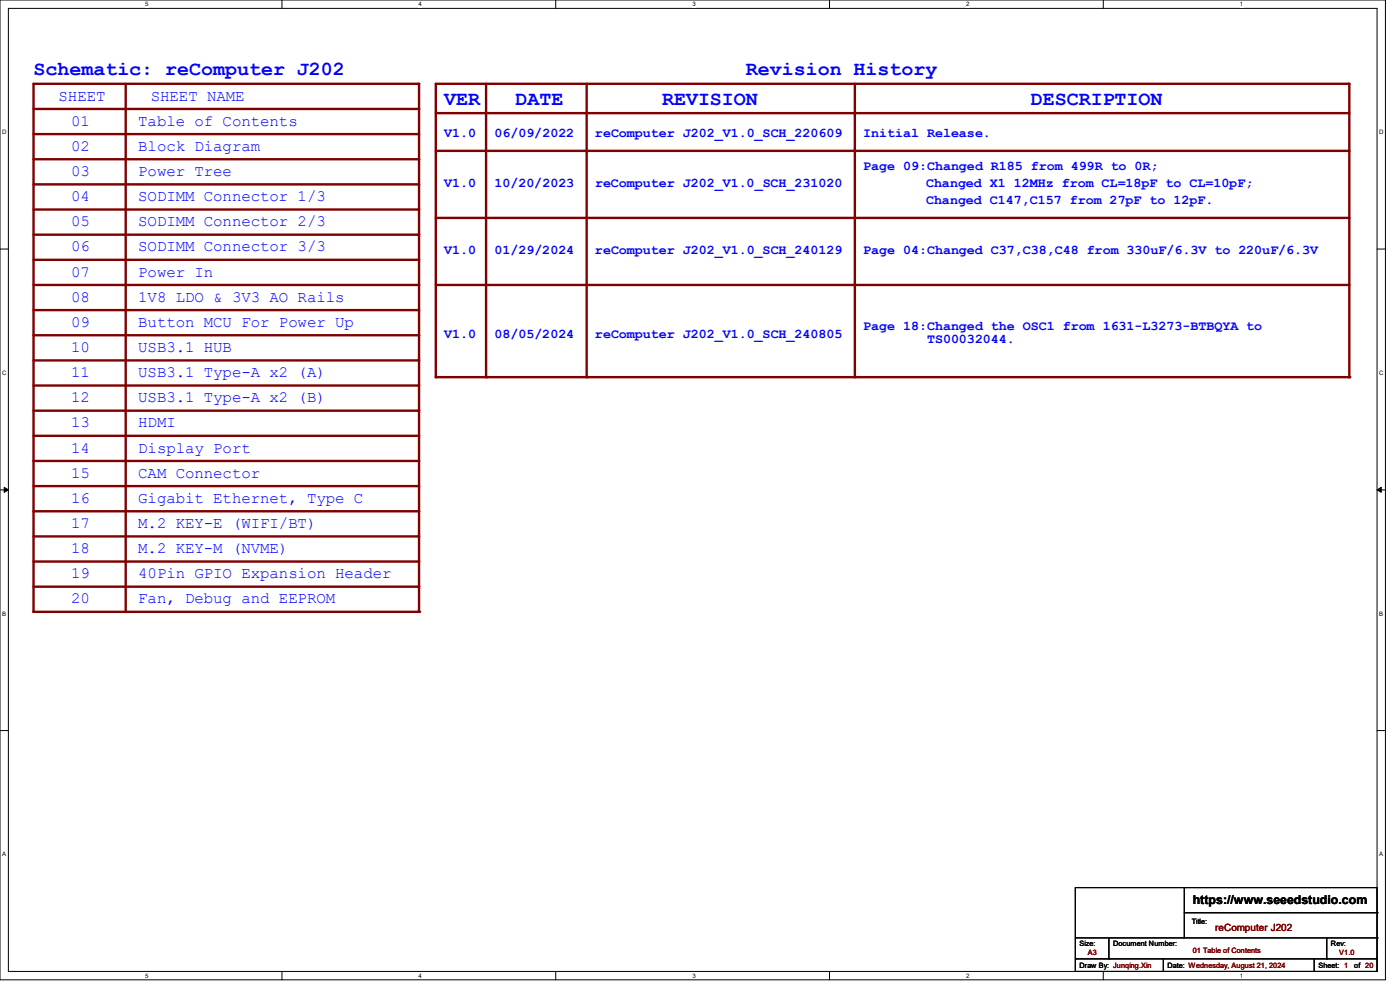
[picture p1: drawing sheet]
<svg xmlns="http://www.w3.org/2000/svg" width="297mm" height="210mm" viewBox="0 0 297 210" stroke-linecap="round" stroke-linejoin="round" font-family="sans-serif">
<path d="M0 0h293.9v207.9h-293.9zM1.8 1.8h290.3v204.3h-290.3z" fill="none" stroke="#000" stroke-width=".21"/>
<g fill="#fff">
<path d="M30.8 .2h.7v1.4h-.7z"/>
<path d="M30.8 206.2h.7v1.4h-.7z"/>
</g>
<path d="M59.8 0v1.8M59.8 206.1v1.8" fill="none" stroke="#000" stroke-width=".21"/>
<g fill="#fff">
<path d="M88.8 .2h.7v1.4h-.7z"/>
<path d="M88.8 206.2h.7v1.4h-.7z"/>
</g>
<path d="M117.9 0v1.8M117.9 206.1v1.8" fill="none" stroke="#000" stroke-width=".21"/>
<g fill="#fff">
<path d="M146.9 .2h.7v1.4h-.7z"/>
<path d="M146.9 206.2h.7v1.4h-.7z"/>
</g>
<path d="M176 0v1.8M176 206.1v1.8" fill="none" stroke="#000" stroke-width=".21"/>
<g fill="#fff">
<path d="M205 .2h.7v1.4h-.7z"/>
<path d="M205 206.2h.7v1.4h-.7z"/>
</g>
<path d="M234.1 0v1.8M234.1 206.1v1.8" fill="none" stroke="#000" stroke-width=".21"/>
<g fill="#fff">
<path d="M263.1 .2h.6v1.4h-.6z"/>
<path d="M263.1 206.2h.6v1.4h-.6z"/>
<path d="M.5 27.3h.9v1.4h-.9z"/>
<path d="M292.6 27.3h.9v1.4h-.9z"/>
<path d="M.5 78.4h.9v1.4h-.9z"/>
<path d="M292.6 78.4h.9v1.4h-.9z"/>
</g>
<path d="M0 52.8h1.8M292.1 52.8h1.8" fill="none" stroke="#000" stroke-width=".21"/>
<g fill="#fff">
<path d="M.5 129.5h.8v1.4h-.8z"/>
<path d="M292.6 129.5h.8v1.4h-.8z"/>
</g>
<path d="M0 103.9h1.8M292.1 103.9h1.8" fill="none" stroke="#000" stroke-width=".21"/>
<path d="M.9 103.4l.9 .5-.9 .5zM292.1 103.9l.9-.5v1z" fill="#000" stroke="#000" stroke-width=".21"/>
<g fill="#fff">
<path d="M.5 180.5h.8v1.4h-.8z"/>
<path d="M292.6 180.5h.8v1.4h-.8z"/>
</g>
<path d="M0 155h1.8M292.1 155h1.8" fill="none" stroke="#000" stroke-width=".21"/>
<path d="M7.1 17.8h81.6" fill="none" stroke="#800000" stroke-width=".51"/>
<circle cx="88.7" cy="17.8" r=".25" fill="#800000"/>
<path d="M7.1 23.1h81.6" fill="none" stroke="#800000" stroke-width=".51"/>
<circle cx="88.7" cy="23.1" r=".25" fill="#800000"/>
<path d="M7.1 28.4h81.6" fill="none" stroke="#800000" stroke-width=".51"/>
<circle cx="88.7" cy="28.4" r=".25" fill="#800000"/>
<path d="M7.1 33.8h81.6" fill="none" stroke="#800000" stroke-width=".51"/>
<circle cx="88.7" cy="33.8" r=".25" fill="#800000"/>
<path d="M7.1 39.1h81.6" fill="none" stroke="#800000" stroke-width=".51"/>
<circle cx="88.7" cy="39.1" r=".25" fill="#800000"/>
<path d="M7.1 44.4h81.6" fill="none" stroke="#800000" stroke-width=".51"/>
<circle cx="88.7" cy="44.4" r=".25" fill="#800000"/>
<path d="M7.1 49.8h81.6" fill="none" stroke="#800000" stroke-width=".51"/>
<circle cx="88.7" cy="49.8" r=".25" fill="#800000"/>
<path d="M7.1 17.8v112" fill="none" stroke="#800000" stroke-width=".51"/>
<circle cx="7.1" cy="129.8" r=".25" fill="#800000"/>
<path d="M26.7 17.8v112" fill="none" stroke="#800000" stroke-width=".51"/>
<circle cx="26.7" cy="129.8" r=".25" fill="#800000"/>
<path d="M7.1 55.1h81.6" fill="none" stroke="#800000" stroke-width=".51"/>
<circle cx="88.7" cy="55.1" r=".25" fill="#800000"/>
<path d="M7.1 60.5h81.6" fill="none" stroke="#800000" stroke-width=".51"/>
<circle cx="88.7" cy="60.5" r=".25" fill="#800000"/>
<path d="M7.1 65.8h81.6" fill="none" stroke="#800000" stroke-width=".51"/>
<circle cx="88.7" cy="65.8" r=".25" fill="#800000"/>
<path d="M7.1 71.1h81.6" fill="none" stroke="#800000" stroke-width=".51"/>
<circle cx="88.7" cy="71.1" r=".25" fill="#800000"/>
<path d="M7.1 76.5h81.6" fill="none" stroke="#800000" stroke-width=".51"/>
<circle cx="88.7" cy="76.5" r=".25" fill="#800000"/>
<path d="M7.1 81.8h81.6" fill="none" stroke="#800000" stroke-width=".51"/>
<circle cx="88.7" cy="81.8" r=".25" fill="#800000"/>
<path d="M7.1 87.1h81.6" fill="none" stroke="#800000" stroke-width=".51"/>
<circle cx="88.7" cy="87.1" r=".25" fill="#800000"/>
<path d="M7.1 92.5h81.6" fill="none" stroke="#800000" stroke-width=".51"/>
<circle cx="88.7" cy="92.5" r=".25" fill="#800000"/>
<path d="M7.1 97.8h81.6" fill="none" stroke="#800000" stroke-width=".51"/>
<circle cx="88.7" cy="97.8" r=".25" fill="#800000"/>
<path d="M7.1 103.1h81.6" fill="none" stroke="#800000" stroke-width=".51"/>
<circle cx="88.7" cy="103.1" r=".25" fill="#800000"/>
<path d="M88.9 17.8v112" fill="none" stroke="#800000" stroke-width=".51"/>
<circle cx="88.9" cy="129.8" r=".25" fill="#800000"/>
<path d="M7.1 108.5h81.6" fill="none" stroke="#800000" stroke-width=".51"/>
<circle cx="88.7" cy="108.5" r=".25" fill="#800000"/>
<path d="M7.1 113.8h81.6" fill="none" stroke="#800000" stroke-width=".51"/>
<circle cx="88.7" cy="113.8" r=".25" fill="#800000"/>
<path d="M7.1 119.1h81.6" fill="none" stroke="#800000" stroke-width=".51"/>
<circle cx="88.7" cy="119.1" r=".25" fill="#800000"/>
<path d="M7.1 124.5h81.6" fill="none" stroke="#800000" stroke-width=".51"/>
<circle cx="88.7" cy="124.5" r=".25" fill="#800000"/>
<path d="M7.1 129.8h81.6" fill="none" stroke="#800000" stroke-width=".51"/>
<circle cx="88.7" cy="129.8" r=".25" fill="#800000"/>
<path d="M92.5 17.8h193.6" fill="none" stroke="#800000" stroke-width=".51"/>
<circle cx="286.1" cy="17.8" r=".25" fill="#800000"/>
<path d="M92.5 24h193.6" fill="none" stroke="#800000" stroke-width=".51"/>
<circle cx="286.1" cy="24" r=".25" fill="#800000"/>
<path d="M92.5 32h193.6" fill="none" stroke="#800000" stroke-width=".51"/>
<circle cx="286.1" cy="32" r=".25" fill="#800000"/>
<path d="M92.5 46.2h193.6" fill="none" stroke="#800000" stroke-width=".51"/>
<circle cx="286.1" cy="46.2" r=".25" fill="#800000"/>
<path d="M92.5 17.8v62.2" fill="none" stroke="#800000" stroke-width=".51"/>
<circle cx="92.5" cy="80" r=".25" fill="#800000"/>
<path d="M103.1 17.8v62.2" fill="none" stroke="#800000" stroke-width=".51"/>
<circle cx="103.1" cy="80" r=".25" fill="#800000"/>
<path d="M124.5 17.8v62.2" fill="none" stroke="#800000" stroke-width=".51"/>
<circle cx="124.5" cy="80" r=".25" fill="#800000"/>
<path d="M181.4 17.8v62.2" fill="none" stroke="#800000" stroke-width=".51"/>
<circle cx="181.4" cy="80" r=".25" fill="#800000"/>
<path d="M92.5 80h193.6" fill="none" stroke="#800000" stroke-width=".51"/>
<circle cx="286.1" cy="80" r=".25" fill="#800000"/>
<path d="M286.3 17.8v62.2" fill="none" stroke="#800000" stroke-width=".51"/>
<circle cx="286.3" cy="80" r=".25" fill="#800000"/>
<path d="M92.5 60.5h193.6" fill="none" stroke="#800000" stroke-width=".51"/>
<circle cx="286.1" cy="60.5" r=".25" fill="#800000"/>
<g fill="none" stroke="#000" stroke-width=".21">
<path d="M228.1 188.3h64v17.8h-64zM228.1 199h64M235.2 199v4.4M251.2 188.3h.1M251.2 188.3v10.7M251.2 193.6h40.9M281.5 199v4.4M292.1 199h.1M292.1 193.6h.1M228.1 203.4h.1M228.1 203.4h64M235.2 203.4h.1"/>
<path d="M246.8 206.1h.1M246.8 203.4v2.7M278.8 206.1h.1M278.8 203.4v2.7M281.5 203.4h.1"/>
</g>
<g font-size="4.2" fill="#00f">
<text x="7.1" y="16">Schematic: reComputer J202</text>
<text x="158.2" y="16">Revision History</text>
<text x="94.2" y="22.2">VER</text>
<text x="109.3" y="22.2">DATE</text>
<text x="140.5" y="22.2">REVISION</text>
<text x="218.7" y="22.2">DESCRIPTION</text>
</g>
<g font-size="3.3" fill="#00f">
<text x="12.4" y="21.3">SHEET</text>
<text x="32" y="21.3">SHEET NAME</text>
<text x="15.1" y="26.7">01</text>
<text x="29.3" y="26.7">Table of Contents</text>
<text x="15.1" y="32">02</text>
<text x="29.3" y="32">Block Diagram</text>
<text x="15.1" y="37.3">03</text>
<text x="29.3" y="37.3">Power Tree</text>
<text x="15.1" y="42.7">04</text>
<text x="29.3" y="42.7">SODIMM Connector 1/3</text>
<text x="15.1" y="53.3">06</text>
<text x="15.1" y="48">05</text>
<text x="29.3" y="48">SODIMM Connector 2/3</text>
<text x="29.3" y="53.3">SODIMM Connector 3/3</text>
<text x="15.1" y="58.7">07</text>
<text x="29.3" y="58.7">Power In</text>
<text x="15.1" y="64">08</text>
<text x="29.3" y="64">1V8 LDO &amp; 3V3 AO Rails</text>
<text x="15.1" y="69.3">09</text>
<text x="29.3" y="69.3">Button MCU For Power Up</text>
<text x="15.1" y="74.7">10</text>
<text x="29.3" y="74.7">USB3.1 HUB</text>
<text x="15.1" y="80">11</text>
<text x="29.3" y="80">USB3.1 Type-A x2 (A)</text>
<text x="15.1" y="85.3">12</text>
<text x="29.3" y="85.3">USB3.1 Type-A x2 (B)</text>
<text x="15.1" y="90.7">13</text>
<text x="29.3" y="90.7">HDMI</text>
<text x="15.1" y="96">14</text>
<text x="15.1" y="101.3">15</text>
<text x="29.3" y="96">Display Port</text>
<text x="29.3" y="101.3">CAM Connector</text>
<text x="15.1" y="106.7">16</text>
<text x="29.3" y="106.7">Gigabit Ethernet, Type C</text>
<text x="15.1" y="112">17</text>
<text x="29.3" y="112">M.2 KEY-E (WIFI/BT)</text>
<text x="15.1" y="117.3">18</text>
<text x="29.3" y="117.3">M.2 KEY-M (NVME)</text>
<text x="15.1" y="122.7">19</text>
<text x="29.3" y="122.7">40Pin GPIO Expansion Header</text>
<text x="15.1" y="128">20</text>
<text x="29.3" y="128">Fan, Debug and EEPROM</text>
</g>
<g font-size="2.8" fill="#00f">
<text x="94.2" y="29">V1.0</text>
<text x="104.9" y="29">06/09/2022</text>
<text x="126.2" y="29">reComputer J202_V1.0_SCH_220609</text>
<text x="183.1" y="29">Initial Release.</text>
<text x="94.2" y="39.7">V1.0</text>
<text x="104.9" y="39.7">10/20/2023</text>
<text x="126.2" y="39.7">reComputer J202_V1.0_SCH_231020</text>
<text x="183.1" y="36.2">Page 09:Changed R185 from 499R to 0R;</text>
<text x="196.5" y="39.7">Changed X1 12MHz from CL=18pF to CL=10pF;</text>
<text x="196.5" y="43.3">Changed C147,C157 from 27pF to 12pF.</text>
<text x="94.2" y="53.9">V1.0</text>
<text x="104.9" y="53.9">01/29/2024</text>
<text x="126.2" y="53.9">reComputer J202_V1.0_SCH_240129</text>
<text x="183.1" y="53.9">Page 04:Changed C37,C38,C48 from 330uF/6.3V to 220uF/6.3V</text>
<text x="94.2" y="71.7">V1.0</text>
<text x="104.9" y="71.7">08/05/2024</text>
<text x="126.2" y="71.7">reComputer J202_V1.0_SCH_240805</text>
<text x="183.1" y="69.9">Page 18:Changed the OSC1 from 1631-L3273-BTBQYA to</text>
<text x="196.7" y="72.8">TS00032044.</text>
</g>
<text font-size="2.6" x="253" y="191.8">https://www.seeedstudio.com</text>
<text font-size="2.1" fill="#800000" x="257.8" y="197.5">reComputer J202</text>
<g font-size="1.6">
<text x="252.8" y="196">Title:</text>
<text x="229" y="200.7">Size:</text>
<text x="236.1" y="200.7">Document Number:</text>
<text x="282.4" y="200.7">Rev:</text>
<text x="229" y="205.4">Draw By: Junqing.Xin</text>
<text x="247.7" y="205.4">Date: Wednesday, August 21, 2024</text>
<text x="279.7" y="205.4">Sheet: 1</text>
<text x="287.3" y="205.4">of 20</text>
</g>
<g font-size="1.6" fill="#800000">
<text x="230.8" y="202.7">A3</text>
<text x="253" y="202.2">01 Table of Contents</text>
<text x="284.1" y="202.7">V1.0</text>
</g>
<g font-size="1.3">
<text x="30.8" y="1.3">5</text>
<text x="88.8" y="1.3">4</text>
<text x="146.9" y="1.3">3</text>
<text x="205" y="1.3">2</text>
<text x="263.1" y="1.3">1</text>
<text x=".5" y="28.4">D</text>
<text x="292.6" y="28.4">D</text>
<text x=".5" y="79.5">C</text>
<text x="292.6" y="79.5">C</text>
<text x=".5" y="130.6">B</text>
<text x="292.6" y="130.6">B</text>
<text x=".5" y="181.7">A</text>
<text x="292.6" y="181.7">A</text>
<text x="30.8" y="207.4">5</text>
<text x="88.8" y="207.4">4</text>
<text x="146.9" y="207.4">3</text>
<text x="205" y="207.4">2</text>
<text x="263.1" y="207.4">1</text>
</g>
</svg>
